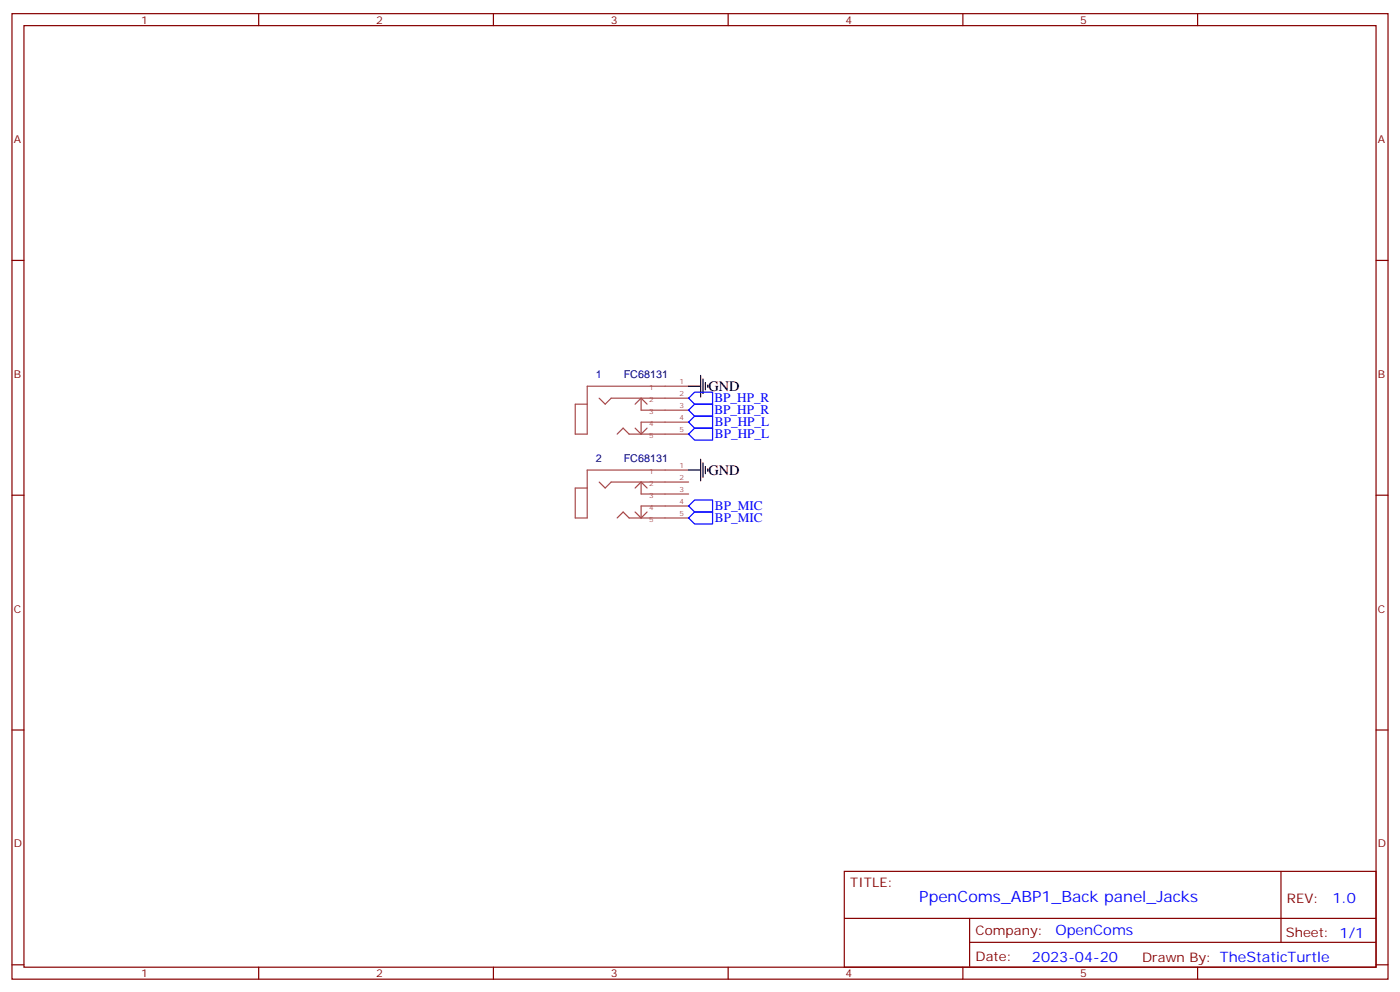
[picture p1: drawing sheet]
<svg xmlns="http://www.w3.org/2000/svg" width="412mm" height="292mm" viewBox="0 0 412 292" stroke-linecap="round" stroke-linejoin="round" font-family="sans-serif">
<g fill="none" stroke="#870000" stroke-width=".35">
<path d="M3.5 4h405.4v284.4h-405.4zM7.1 7.5h398.2v277.3h-398.2zM76.2 4v3.5M145.3 4v3.5M214.5 4v3.5M283.6 4v3.5M352.8 4v3.5M3.5 76.7h3.6M405.3 76.7h3.6M3.5 145.8h3.6M405.3 145.8h3.6M3.5 215h3.6"/>
<path d="M405.3 215h3.6M248.7 256.6h156.6v28.2h-156.6zM377.3 256.6v20.9M248.7 270.5h156.5M285.6 277.5h119.6M285.6 270.5v14.1M3.5 284.1h3.6M76.2 284.8v3.6M145.3 284.8v3.6M214.5 284.8v3.6M283.6 284.8v3.6M352.8 284.8v3.6"/>
<path d="M405.3 284.1h3.6"/>
</g>
<g fill="none" stroke="#a64a4a" stroke-width=".35">
<path d="M176.5 117.3l1.8 1.7 1.7-1.7h22.8M188.8 117.3v3.5h14M188.8 117.3l-1.7 1.7M188.8 117.3l1.8 1.7M202.8 113.7h-29.8v14.1h-3.6v-8.8h3.6M181.8 127.8l1.8-1.7 1.7 1.7h17.5M187.1 126.1l1.7 1.7M190.6 126.1l-1.8 1.7M202.8 124.3h-14v3.5M202.8 138.4h-29.8v14.1h-3.6v-8.8h3.6M176.5 142l1.8 1.7 1.7-1.7h22.8M181.8 152.5l1.8-1.7 1.7 1.7h17.5"/>
<path d="M187.1 150.8l1.7 1.7M188.8 142v3.5h14M188.8 142l-1.7 1.7M188.8 142l1.8 1.7M190.6 150.8l-1.8 1.7M202.8 149h-14v3.5"/>
</g>
<path d="M202.8 113.7h3.6M206.4 110.6v6.3M207.1 111.6v4.3M207.8 112.7v2.1M208.5 113.4v.7M202.8 138.4h3.6M206.4 135.3v6.3M207.1 136.3v4.2M207.8 137.4v2.1M208.5 138.1v.7" fill="none" stroke="#000" stroke-width=".35"/>
<path d="M202.8 117.3l1.8-1.8h5.3v3.5h-5.3zM202.8 127.8l1.8-1.7h5.3v3.5h-5.3zM202.8 124.3l1.8-1.7h5.3v3.5h-5.3zM202.8 120.8l1.8-1.8h5.3v3.6h-5.3zM202.8 149l1.8-1.8h5.3v3.6h-5.3zM204.6 150.8h5.3v3.5h-5.3l-1.8-1.8z" fill="none" stroke="#00f" stroke-width=".35"/>
<text font-size="4.6" fill="#00f" x="270.8" y="265.6">PpenComs_ABP1_Back panel_Jacks</text>
<g font-size="4.2">
<text x="208.7" y="115.1">GND</text>
<text x="208.7" y="139.8">GND</text>
</g>
<g font-size="4.2" fill="#00f">
<text x="392.5" y="265.9">1.0</text>
<text x="310.9" y="275.4">OpenComs</text>
<text x="304" y="283.2">2023-04-20</text>
</g>
<g font-size="3.9" fill="#00f">
<text x="210.5" y="118.5">BP_HP_R</text>
<text x="210.5" y="122">BP_HP_R</text>
<text x="210.6" y="125.5">BP_HP_L</text>
<text x="210.6" y="129">BP_HP_L</text>
<text x="210.6" y="153.7">BP_MIC</text>
<text x="210.6" y="150.2">BP_MIC</text>
</g>
<g font-size="3.9" fill="#800">
<text x="250.5" y="261.2">TITLE:</text>
<text x="379.1" y="265.9">REV:</text>
<text x="287.4" y="275.4">Company:</text>
<text x="378.7" y="276">Sheet: 1/1</text>
<text x="287.4" y="283.1">Date:</text>
<text x="336.4" y="283.2">Drawn By: TheStaticTurtle</text>
</g>
<g font-size="3.2" fill="#800">
<text x="41.6" y="7">1</text>
<text x="110.8" y="7">2</text>
<text x="179.9" y="7">3</text>
<text x="249.1" y="7">4</text>
<text x="318.2" y="7">5</text>
<text x="4.1" y="42.1">A</text>
<text x="405.9" y="42.1">A</text>
<text x="4.1" y="111.3">B</text>
<text x="405.9" y="111.3">B</text>
<text x="4.1" y="180.4">C</text>
<text x="405.9" y="180.4">C</text>
<text x="4.1" y="249.6">D</text>
<text x="405.9" y="249.6">D</text>
<text x="41.6" y="287.8">1</text>
<text x="110.8" y="287.8">2</text>
<text x="179.9" y="287.8">3</text>
<text x="249.1" y="287.8">4</text>
<text x="318.2" y="287.8">5</text>
</g>
<g font-size="3.2" fill="#000080">
<text x="175.5" y="111.4">1</text>
<text x="183.7" y="111.4">FC68131</text>
<text x="175.5" y="136">2</text>
<text x="183.7" y="136">FC68131</text>
</g>
<g font-size="2.1" fill="#a54b4b">
<text x="200.2" y="113">1</text>
<text x="191.2" y="114.8">1</text>
<text x="191.2" y="118.3">2</text>
<text x="200.2" y="116.6">2</text>
<text x="191.2" y="121.8">3</text>
<text x="191.2" y="125.4">4</text>
<text x="200.2" y="120.1">3</text>
<text x="200.2" y="123.6">4</text>
<text x="191.2" y="128.9">5</text>
<text x="200.2" y="127.2">5</text>
<text x="200.2" y="137.7">1</text>
<text x="191.2" y="139.5">1</text>
<text x="191.2" y="143">2</text>
<text x="200.2" y="141.3">2</text>
<text x="191.2" y="146.5">3</text>
<text x="200.2" y="144.8">3</text>
<text x="200.2" y="148.3">4</text>
<text x="191.2" y="150.1">4</text>
<text x="191.2" y="153.6">5</text>
<text x="200.2" y="151.8">5</text>
</g>
</svg>
